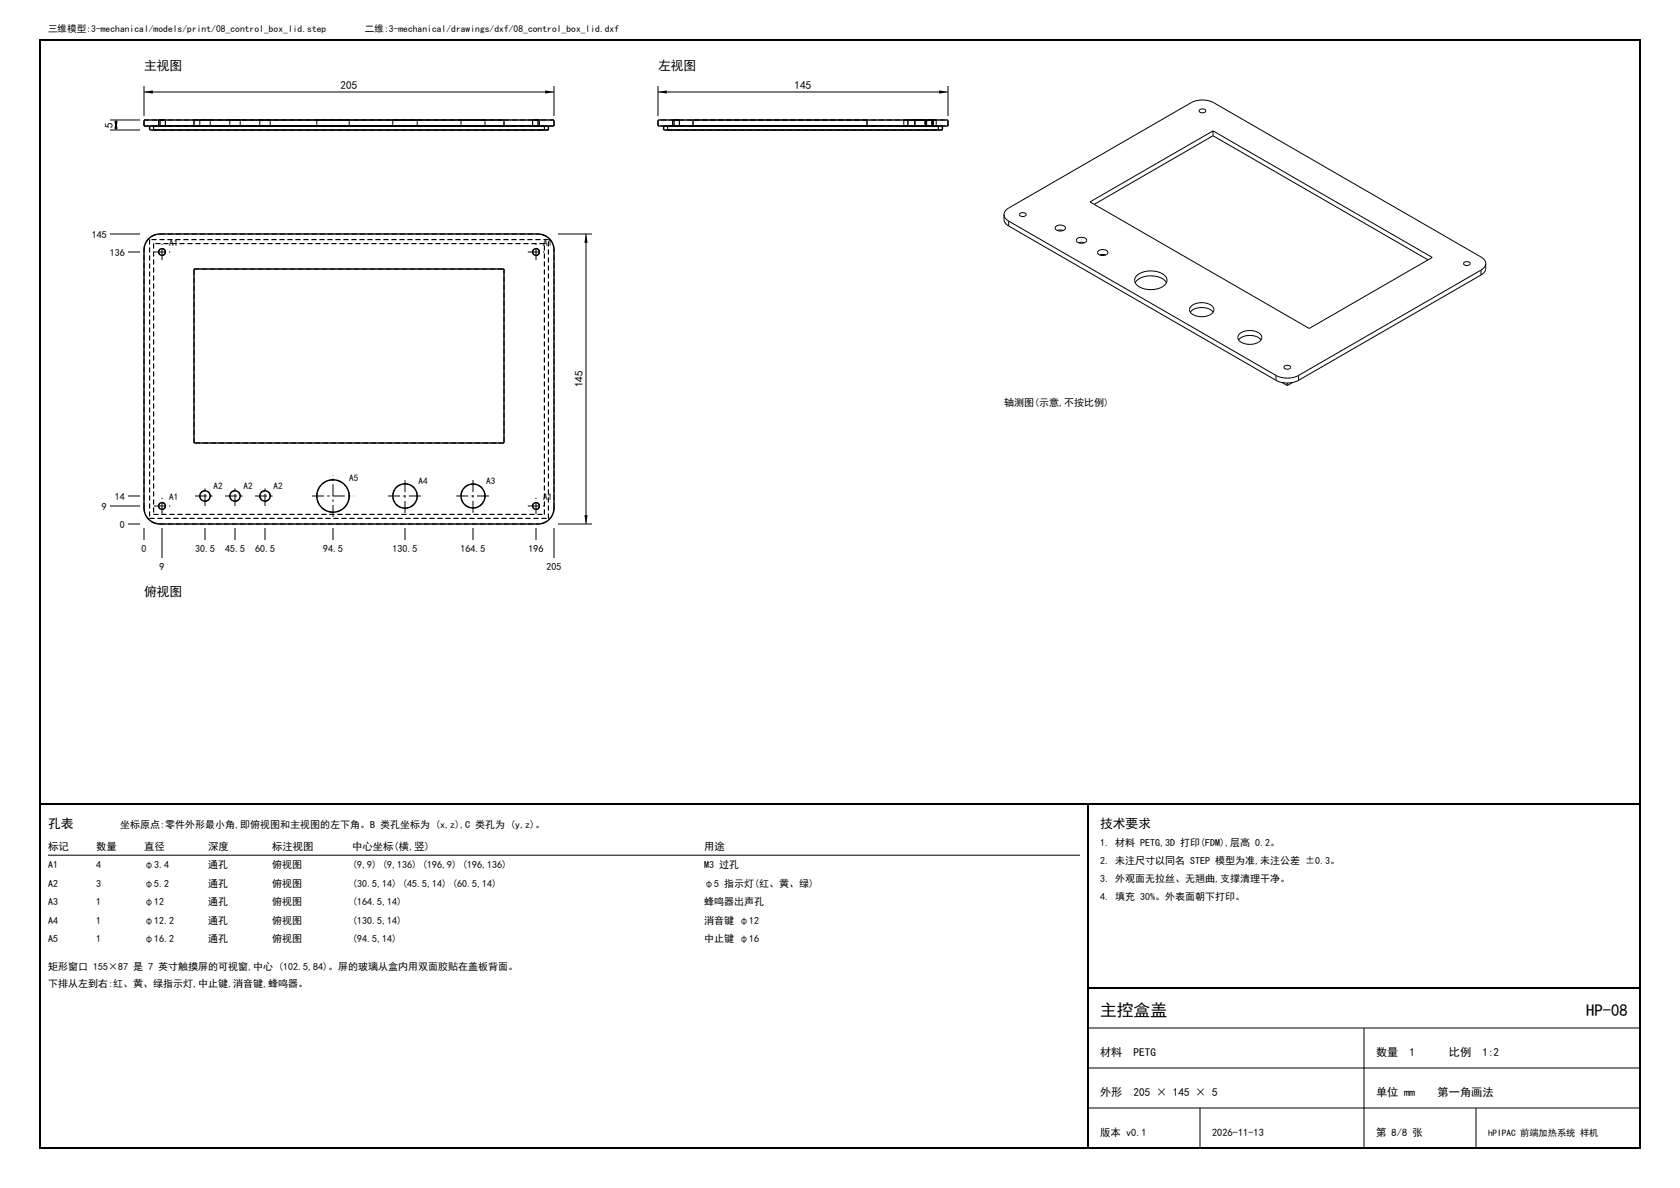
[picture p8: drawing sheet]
<svg xmlns="http://www.w3.org/2000/svg" width="420mm" height="297mm" viewBox="0 0 420 297" stroke-linecap="round" stroke-linejoin="round" font-family="sans-serif">
<path d="M10 10h400v277h-400zM10 201h400M272 201v86M272 247h138" fill="none" stroke="#000" stroke-width=".5"/>
<g fill="none" stroke="#000" stroke-width=".25" stroke-dasharray="1.2 .8" stroke-linecap="butt">
<path d="M36 31.5v-1.5M36 30h4M36 31.5h4M37.4 31.5h99.7M37.4 32.5v-1M38.4 31.5h97.7M38.4 32.5h97.7M38.4 32.5v-1M39.7 30h1.7M39.7 31.5h1.7M39.7 30v1.5M40 30h94.5"/>
<path d="M40 31.5h94.5M41.4 30h-1.7M41.4 31.5h-1.7M41.4 31.5v-1.5M48.5 30h77.5M48.5 31.5h77.5M48.5 30v1.5M50 30h2.6M50 31.5h2.6M50 30v1.5M52.6 30h-2.6M52.6 31.5h-2.6"/>
<path d="M52.6 31.5v-1.5M57.5 30h2.6M57.5 31.5h2.6M57.5 30v1.5M60.1 30h-2.6M60.1 31.5h-2.6M60.1 31.5v-1.5M65 30h2.6M65 31.5h2.6M65 30v1.5M67.6 30h-2.6M67.6 31.5h-2.6"/>
<path d="M67.6 31.5v-1.5M79.2 30h8.1M79.2 31.5h8.1M79.2 30v1.5M87.3 30h-8.1M87.3 31.5h-8.1M87.3 31.5v-1.5M98.2 30h6.1M98.2 31.5h6.1M98.2 30v1.5M104.3 30h-6.1M104.3 31.5h-6.1"/>
<path d="M104.3 31.5v-1.5M115.3 30h6M115.3 31.5h6M115.3 30v1.5M121.3 30h-6M121.3 31.5h-6M121.3 31.5v-1.5M126 30h-77.5M126 31.5v-1.5M126 31.5h-77.5M133.2 30h1.7M133.2 31.5h1.7"/>
<path d="M133.2 30v1.5M134.9 30h-1.7M134.9 31.5h-1.7M134.9 31.5v-1.5M136.1 31.5h-97.7M136.1 32.5h-97.7M136.1 32.5v-1M137.1 31.5h-99.7M137.1 32.5v-1M137.1 32.5h-99.7M138.5 30h-4M138.5 31.5h-4"/>
<path d="M138.5 31.5v-1.5M164.5 31.5v-1.5M165.9 31.5h69.7M165.9 32.5v-1M166.9 31.5h67.7M166.9 32.5h67.7M166.9 32.5v-1M168.2 30h.8M168.2 31.5h1.7M168.2 30v1.5M168.5 30h-4M168.5 31.5h-4"/>
<path d="M169 30h.9M169 31.5h-.8M169.9 30h-1.7M169.9 31.5h-.9M169.9 30v1.5M173.3 30h43.5M173.3 31.5h43.5M173.3 31.5v-1.5M173.3 30v1.5M216.8 30h-43.5M216.8 31.5v-1.5M216.8 30v1.5"/>
<path d="M216.8 31.5h-43.5M226 30h4M226 31.5h8.1M226 30v1.5M227 30h3M227 31.5h6.1M227 30v1.5M227 31.5h6M228.7 30h1.3M228.7 31.5h2.6M228.7 30v1.5M230 30h1.3"/>
<path d="M230 30h4.1M230 30h3.1M230 30h3M230 31.5h-1.3M230 31.5h-4M230 31.5h-3M231.3 30h-2.6M231.3 31.5h-1.3M231.3 30v1.5M231.7 30h.8M231.7 31.5h1.7M231.7 30v1.5"/>
<path d="M232.5 30h.9M232.5 31.5h-.8M233 30h4M233 30h-64.5M233 30h-6M233 31.5h4M233 31.5h-64.5M233 31.5h-3M233 30v1.5M233.1 30h-6.1M233.1 31.5h-3.1M233.1 30v1.5"/>
<path d="M233.4 30h-1.7M233.4 31.5h-.9M233.4 30v1.5M234.1 30h-8.1M234.1 31.5h-4.1M234.1 30v1.5M234.6 31.5h-67.7M234.6 32.5h-67.7M234.6 32.5v-1M235.6 31.5h-69.7M235.6 32.5v-1M235.6 32.5h-69.7"/>
<path d="M237 31.5v-1.5M37.4 59.9v69.7M40 58.5h94.5M137.1 59.9h-99.7M36 62.5a4 4 0 0 1 4-4M38.4 60.9v67.7M41.4 63a.85 .85 0 0 0-1.2-.8 .85 .85 0 0 0-.3 1.4 .85 .85 0 0 0 1.4-.3l.1-.3M48.5 67.2h77.5M126 67.2v43.5M134.9 63a.85 .85 0 0 0-1.2-.8 .85 .85 0 0 0-.3 1.4 .85 .85 0 0 0 1.4-.3l.1-.3M136.1 60.9h-97.7M138.5 62.5a4 4 0 0 0-4-4"/>
<path d="M48.5 110.7v-43.5M126 110.7h-77.5M36 127v-64.5M36 127a4 4 0 0 0 4 4M37.4 129.6h99.7M38.4 128.6h97.7M40 131h94.5M41.4 126.5a.85 .85 0 0 0-1.2-.8 .85 .85 0 0 0-.3 1.4 .85 .85 0 0 0 1.4-.3l.1-.3M52.6 124a1.3 1.3 0 0 0-1.9-1.2 1.3 1.3 0 0 0-.3 2.2 1.3 1.3 0 0 0 2.1-.7l.1-.3M60.1 124a1.3 1.3 0 0 0-1.9-1.2 1.3 1.3 0 0 0-.3 2.2 1.3 1.3 0 0 0 2.1-.7l.1-.3M67.6 124a1.3 1.3 0 0 0-1.9-1.2 1.3 1.3 0 0 0-.3 2.2 1.3 1.3 0 0 0 2.1-.7l.1-.3M87.3 124a4.1 4.1 0 0 0-5.9-3.6 4.1 4.1 0 0 0-.5 6.9 4.1 4.1 0 0 0 6.4-2.7v-.6"/>
<path d="M104.3 124a3.1 3.1 0 0 0-4.4-2.7 3.1 3.1 0 0 0-.4 5.2 3.1 3.1 0 0 0 4.8-2v-.5M121.3 124a3 3 0 0 0-4.4-2.7 3 3 0 0 0-.4 5.1 3 3 0 0 0 4.7-1.9l.1-.5M134.9 126.5a.85 .85 0 0 0-1.2-.8 .85 .85 0 0 0-.3 1.4 .85 .85 0 0 0 1.4-.3l.1-.3M136.1 128.6v-67.7M137.1 129.6v-69.7M138.5 127a4 4 0 0 1-4 4M138.5 127v-64.5"/>
</g>
<g fill="none" stroke="#000" stroke-width=".35">
<path d="M37.4 31.5v1h99.7v-1M40 30h-4v1.5h4M40 30h94.5M40 31.5h94.5M40 30v1.5M134.5 30h4v1.5h-4M134.5 30v1.5M165.9 31.5v1h69.7v-1M168.5 30h-4v1.5h4M168.5 30h64.5M168.5 31.5h64.5M168.5 30v1.5"/>
<path d="M233 30h4v1.5h-4M233 30v1.5M37.2 59.7l1.3-.9 1.5-.3h94.5a4 4 0 0 1 4 4v64.5a4 4 0 0 1-4 4h-94.5a4 4 0 0 1-4-4v-64.5l.3-1.5zM48.5 67.2h77.5v43.5h-77.5z"/>
<circle cx="40.5" cy="63" r=".85"/>
<circle cx="134" cy="63" r=".85"/>
<circle cx="40.5" cy="126.5" r=".85"/>
<circle cx="51.3" cy="124" r="1.3"/>
<circle cx="58.8" cy="124" r="1.3"/>
<circle cx="66.3" cy="124" r="1.3"/>
<circle cx="83.3" cy="124" r="4.1"/>
<circle cx="101.2" cy="124" r="3.1"/>
<circle cx="118.3" cy="124" r="3"/>
<circle cx="134" cy="126.5" r=".85"/>
</g>
<g fill="none" stroke="#000" stroke-width=".25">
<path d="M27.5 32.5h7.5M27.5 30h7.5M29 30v2.5M36 21.5v7.5M36 23h102.5M138.5 21.5v7.5M164.5 23h72.5M164.5 21.5v7.5M237 21.5v7.5M299.9 27.4a.84 .84 0 0 1 .9-.2 .84 .84 0 0 1 .6 .7 .98 .98 0 0 1-1.6-.3zM303.3 33.9l53.7 31.1M303.3 32.7v1.2"/>
<path d="M303.3 33.9l-29.7 17.2M27.5 58.5h7.5M139.5 58.5h8.5M146.5 58.5v72.5M251 53.6a2 2 0 0 1 1.2-1.6l45.6-26.3a6.3 6.3 0 0 1 5.6 0l66.9 38.6a2 2 0 0 1 1.1 1.6M251 53.6a2 2 0 0 0 1.2 1.7M251 53.6v1.3a2 2 0 0 0 1.2 1.6M252.2 55.3l66.8 38.6M252.2 56.5l66.8 38.6M252.2 55.3v1.2M255 53.4a.84 .84 0 0 1 .9-.3 .84 .84 0 0 1 .6 .7 .98 .98 0 0 1-1.6-.3zM264 56.6a1.61 1.61 0 0 1 2.4 .4 1.5 1.5 0 0 1-2.6 0z"/>
<path d="M264.3 57.6l.8-.1 .7 .1M269.3 59.7a1.61 1.61 0 0 1 2.4 .4 1.5 1.5 0 0 1-2.6 0zM272.5 50.5l30.8-17.8 54.8 31.7-30.8 17.7zM32 63h3M269.6 60.7l.8-.2 .7 .2M274.6 62.7a1.61 1.61 0 0 1 2.4 .4 1.5 1.5 0 0 1-2.6 0zM274.9 63.7l.8-.1 .7 .1M283.8 70.7a3.9 3.9 0 0 1 3.9-1.7 4 4 0 0 1 3.9 1.7M284.1 69a5.7 5.7 0 0 1 7.3 .2 1.83 1.83 0 0 1-1.3 2.8 5.8 5.8 0 0 1-6.1-.9 1.5 1.5 0 0 1 .1-2.1zM297.6 78a4.1 4.1 0 0 1 5.7 0M297.7 76.6a4.1 4.1 0 0 1 5.7 .3 1.55 1.55 0 0 1-1.5 2.1 4 4 0 0 1-4.4-1.1l-.1-.7zM366 65.6a.84 .84 0 0 1 .9-.3 .84 .84 0 0 1 .6 .8 .98 .98 0 0 1-1.6-.3z"/>
<path d="M370.3 67.5l-45.6 26.4M370.3 68.7l-45.6 26.4M370.3 67.5v1.2M371.4 65.9a2 2 0 0 1-1.1 1.6M371.4 65.9v1.2a2 2 0 0 1-1.1 1.6M309.6 85a4.1 4.1 0 0 1 5.7 0M309.8 83.5a4.1 4.1 0 0 1 5.5 .4 1.53 1.53 0 0 1-1.4 2 3.7 3.7 0 0 1-4.4-1.3v-.6zM319 93.9a6.3 6.3 0 0 0 5.7 0M319 95.1a6.3 6.3 0 0 0 5.7 0M319 93.9v1.2M320.5 95.6l1.3 .8M321.1 91.5a.84 .84 0 0 1 .9-.2 .84 .84 0 0 1 .6 .7 .98 .98 0 0 1-1.6-.3z"/>
<path d="M321.8 95.8v.6M323.1 95.6l-1.3 .8M324.7 93.9v1.2M27.5 126.5h7.5M32 131h3M32 124h3M36 132v3M40.5 132v7.5M51.3 132v3M58.8 132v3M66.3 132v3M83.3 132v3"/>
<path d="M101.3 132v3M118.3 132v3M134 132v3M138.5 132v7.5M139.5 131h8.5M12 213.8h258M272 257h138M341 257v30M272 267h138M272 277h138M300 277v10M369 277v10"/>
</g>
<path d="M28.6 30.3h.8l-.4 2.2zM29 30l.4 2.2h-.8zM36 23l2.2-.4v.8zM136.3 22.6l2.2 .4-2.2 .4zM164.5 23l2.2-.4v.8zM234.8 22.6l2.2 .4-2.2 .4zM146.5 58.5l.4 2.2h-.8zM146.1 128.8h.8l-.4 2.2z" fill="#000"/>
<g fill="none" stroke="#000" stroke-width=".25" stroke-dasharray="3 .8 .6 .8" stroke-linecap="butt">
<path d="M38.5 63h4.1M40.5 65v-4.1M132 63h4.1M134 65v-4.1M38.5 126.5h4.1M40.5 128.5v-4.1M48.8 124h5M51.3 126.5v-5M56.3 124h5M58.8 126.5v-5M63.8 124h5M66.3 126.5v-5"/>
<path d="M78 124h10.5M83.3 129.2v-10.5M97 124h8.5M101.3 128.2v-8.5M114.1 124h8.4M118.3 128.2v-8.4M132 126.5h4.1M134 128.5v-4.1"/>
</g>
<g font-size="4.2">
<text x="275" y="254">主控盒盖</text>
<text x="396.5" y="254">HP-08</text>
</g>
<g font-size="3.2">
<text x="36" y="17.5">主视图</text>
<text x="164.5" y="17.5">左视图</text>
<text x="36" y="149">俯视图</text>
<text x="12" y="207">孔表</text>
<text x="275" y="207">技术要求</text>
</g>
<g font-size="2.8">
<text x="85.2" y="22.2">205</text>
<text x="198.7" y="22.2">145</text>
<text x="28.2" y="31.9" transform="rotate(-90 28.2 31.9)">5</text>
<text x="145.7" y="96.8" transform="rotate(-90 145.7 96.8)">145</text>
<text x="275" y="264">材料</text>
<text x="283.4" y="264">PETG</text>
<text x="344" y="264">数量</text>
<text x="352.4" y="264">1</text>
<text x="362.2" y="264">比例</text>
<text x="370.6" y="264">1:2</text>
<text x="275" y="274">外形</text>
<text x="283.4" y="274">205 × 145 × 5</text>
<text x="344" y="274">单位 mm</text>
<text x="359.4" y="274">第一角画法</text>
</g>
<g font-size="2.6">
<text x="12" y="212.5">标记</text>
<text x="24" y="212.5">数量</text>
<text x="36" y="212.5">直径</text>
<text x="52" y="212.5">深度</text>
<text x="68" y="212.5">标注视图</text>
<text x="88" y="212.5">中心坐标(横,竖)</text>
<text x="176" y="212.5">用途</text>
<text x="275" y="284">版本 v0.1</text>
<text x="303" y="284">2026-11-13</text>
<text x="344" y="284">第 8/8 张</text>
</g>
<g font-size="2.5">
<text x="23" y="59.4">145</text>
<text x="27.5" y="63.9">136</text>
<text x="251" y="101.4">轴测图(示意,不按比例)</text>
<text x="28.7" y="124.9">14</text>
<text x="25.5" y="127.4">9</text>
<text x="30" y="131.9">0</text>
<text x="35.4" y="138">0</text>
<text x="48.8" y="138">30.5</text>
<text x="56.3" y="138">45.5</text>
<text x="63.8" y="138">60.5</text>
<text x="80.8" y="138">94.5</text>
<text x="98.1" y="138">130.5</text>
<text x="115.1" y="138">164.5</text>
<text x="132.1" y="138">196</text>
<text x="39.9" y="142.5">9</text>
<text x="136.6" y="142.5">205</text>
<text x="30" y="207">坐标原点:零件外形最小角,即俯视图和主视图的左下角。B 类孔坐标为 (x,z),C 类孔为 (y,z)。</text>
<text x="275" y="211.5">1. 材料 PETG,3D 打印(FDM),层高 0.2。</text>
<text x="275" y="216">2. 未注尺寸以同名 STEP 模型为准,未注公差 ±0.3。</text>
<text x="12" y="217.1">A1</text>
<text x="12" y="221.7">A2</text>
<text x="24" y="217.1">4</text>
<text x="24" y="221.7">3</text>
<text x="36" y="217.1">φ3.4</text>
<text x="36" y="221.7">φ5.2</text>
<text x="52" y="217.1">通孔</text>
<text x="52" y="221.7">通孔</text>
<text x="68" y="217.1">俯视图</text>
<text x="68" y="221.7">俯视图</text>
<text x="88" y="217.1">(9,9) (9,136) (196,9) (196,136)</text>
<text x="88" y="221.7">(30.5,14) (45.5,14) (60.5,14)</text>
<text x="176" y="217.1">M3 过孔</text>
<text x="176" y="221.7">φ5 指示灯(红、黄、绿)</text>
<text x="275" y="220.5">3. 外观面无拉丝、无翘曲,支撑清理干净。</text>
<text x="12" y="226.3">A3</text>
<text x="24" y="226.3">1</text>
<text x="36" y="226.3">φ12</text>
<text x="52" y="226.3">通孔</text>
<text x="68" y="226.3">俯视图</text>
<text x="88" y="226.3">(164.5,14)</text>
<text x="176" y="226.3">蜂鸣器出声孔</text>
<text x="275" y="225">4. 填充 30%。外表面朝下打印。</text>
<text x="12" y="230.9">A4</text>
<text x="24" y="230.9">1</text>
<text x="36" y="230.9">φ12.2</text>
<text x="52" y="230.9">通孔</text>
<text x="68" y="230.9">俯视图</text>
<text x="88" y="230.9">(130.5,14)</text>
<text x="176" y="230.9">消音键 φ12</text>
<text x="12" y="235.5">A5</text>
<text x="24" y="235.5">1</text>
<text x="36" y="235.5">φ16.2</text>
<text x="52" y="235.5">通孔</text>
<text x="68" y="235.5">俯视图</text>
<text x="88" y="235.5">(94.5,14)</text>
<text x="176" y="235.5">中止键 φ16</text>
<text x="12" y="242.4">矩形窗口 155×87 是 7 英寸触摸屏的可视窗,中心 (102.5,84)。屏的玻璃从盒内用双面胶贴在盖板背面。</text>
<text x="12" y="246.8">下排从左到右:红、黄、绿指示灯,中止键,消音键,蜂鸣器。</text>
</g>
<g font-size="2.4">
<text x="12" y="8">三维模型:3-mechanical/models/print/08_control_box_lid.step</text>
<text x="91.2" y="8">二维:3-mechanical/drawings/dxf/08_control_box_lid.dxf</text>
</g>
<g font-size="2.3">
<text x="42.3" y="61.5">A1</text>
<text x="135.8" y="61.5">A1</text>
<text x="42.3" y="125">A1</text>
<text x="53.4" y="122.2">A2</text>
<text x="60.9" y="122.2">A2</text>
<text x="68.4" y="122.2">A2</text>
<text x="87.3" y="120.2">A5</text>
<text x="104.6" y="120.9">A4</text>
<text x="121.6" y="121">A3</text>
<text x="135.8" y="125">A1</text>
<text x="372" y="284">hPIPAC 前端加热系统 样机</text>
</g>
</svg>
